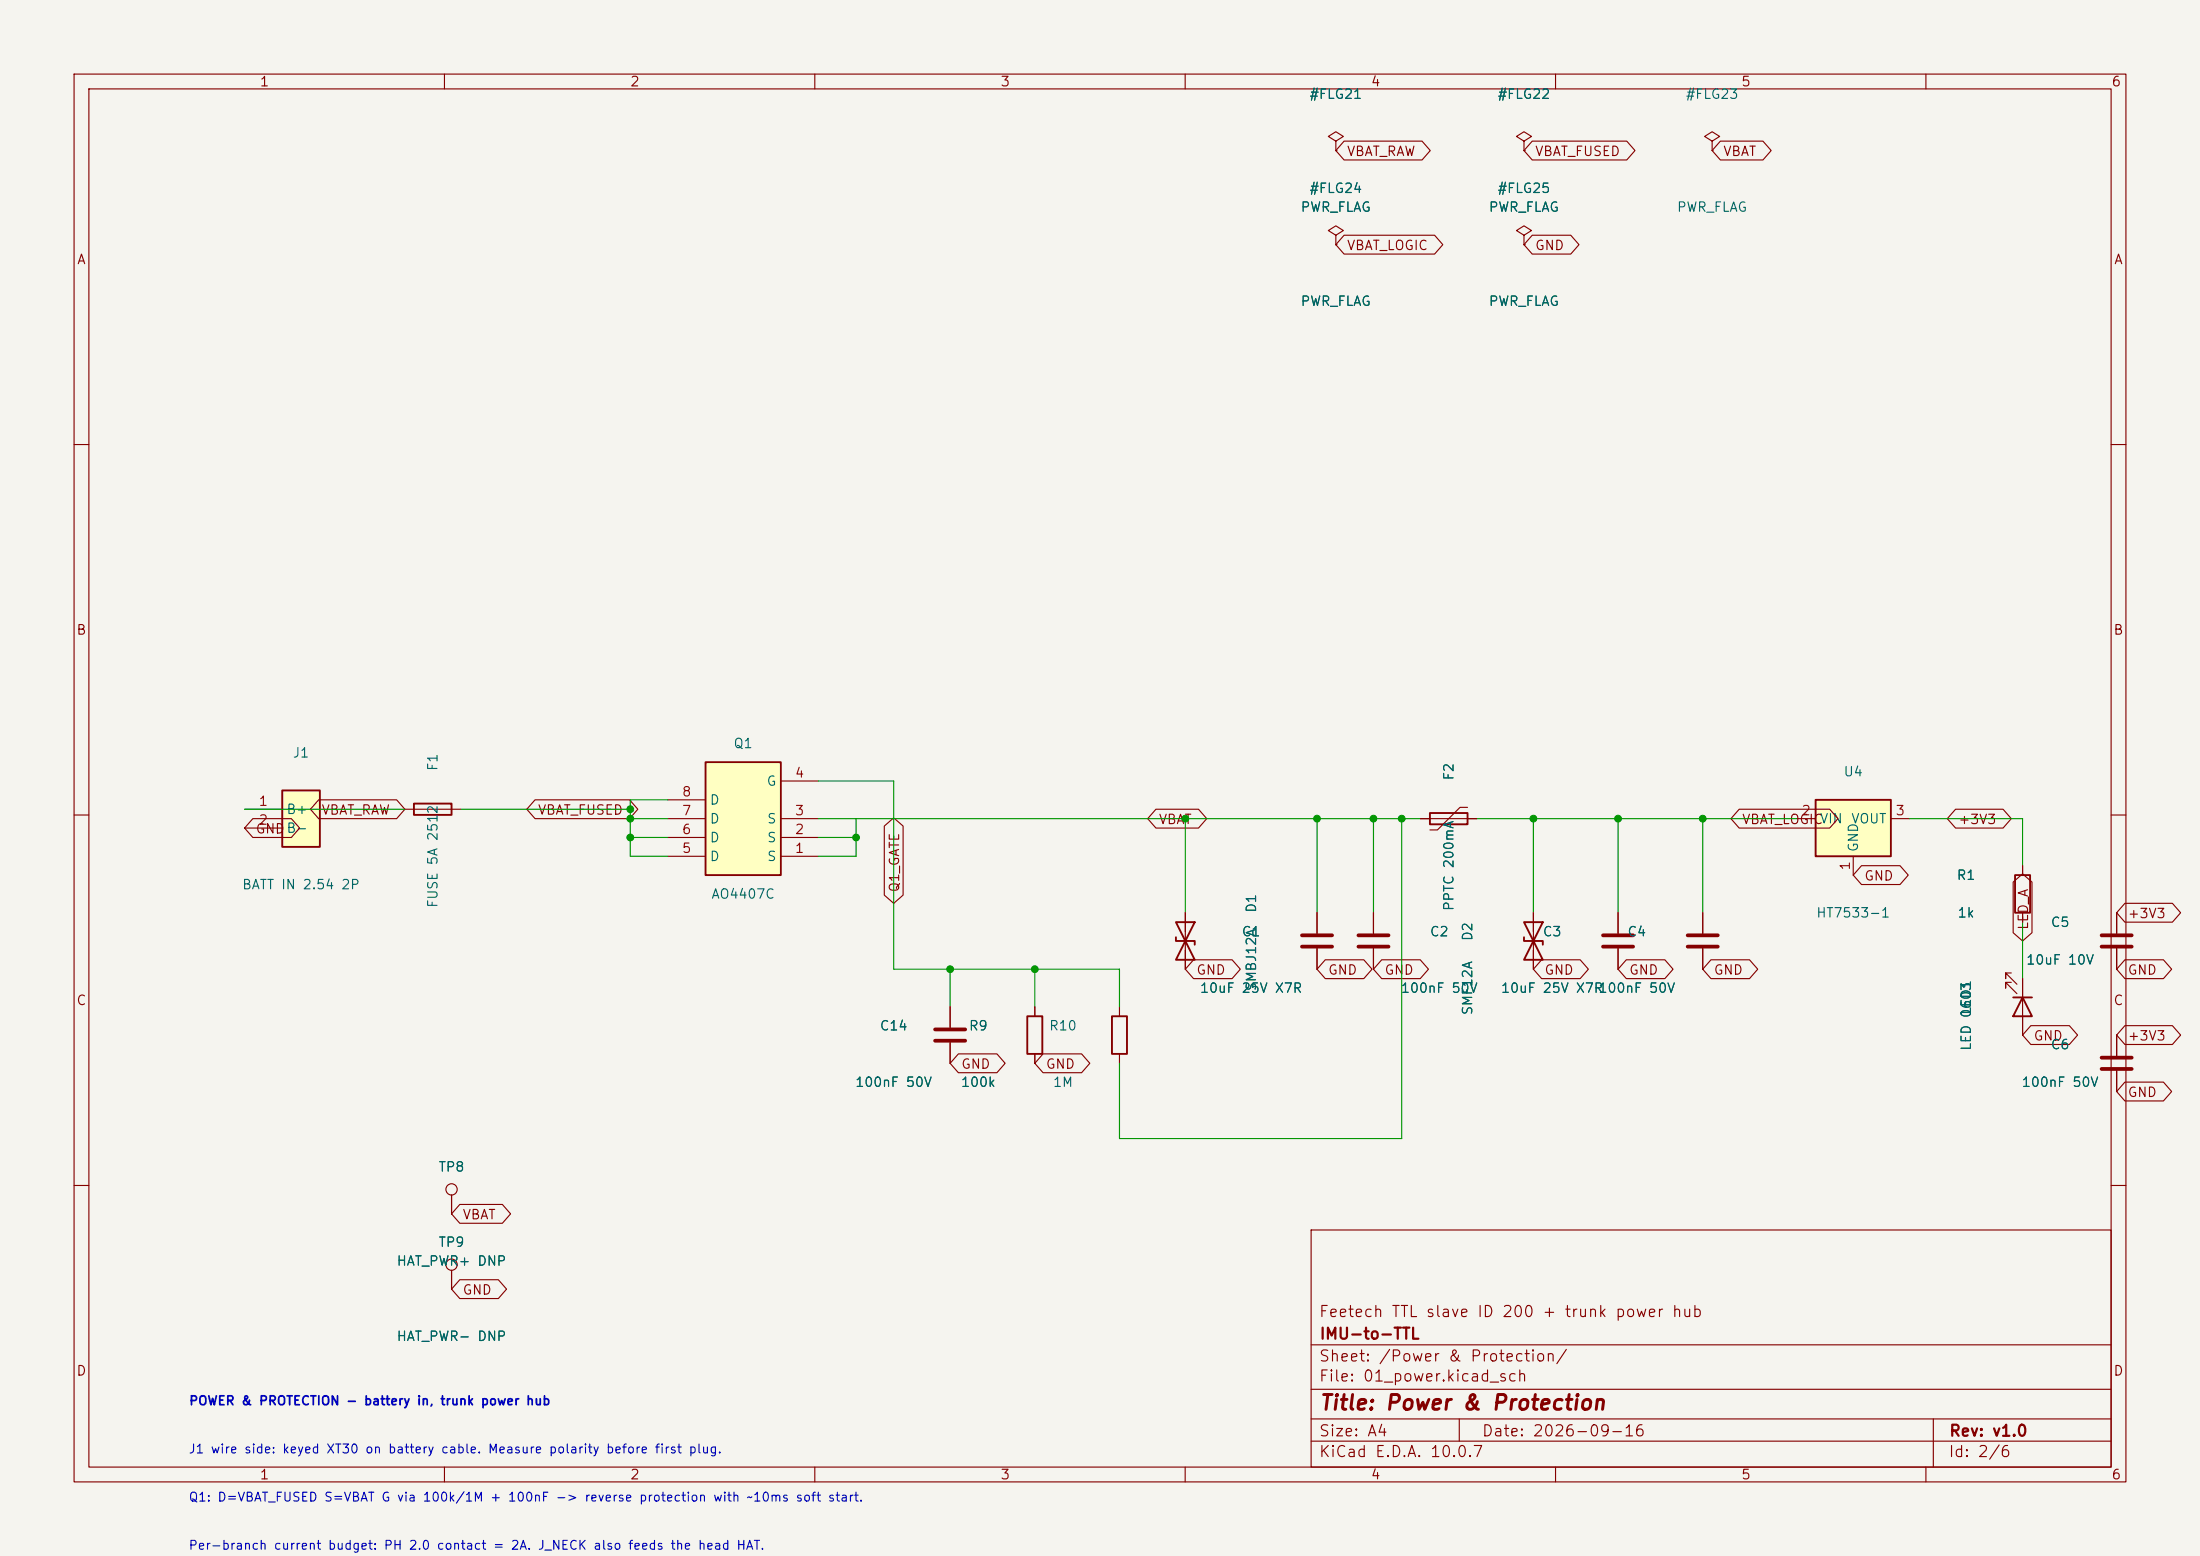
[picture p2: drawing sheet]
(kicad_sch
 (version 20250114)
 (generator "eeschema")
 (generator_version "10.0.6")
 (paper "A4")
 (title_block
  (title "Power & Protection")
  (date "2026-09-16")
  (rev "v1.0")
  (company "IMU-to-TTL")
  (comment 1 "Feetech TTL slave ID 200 + trunk power hub"))
 (lib_symbols
 (symbol "Device:Fuse"
   (pin_numbers (hide yes))
   (pin_names
    (offset 0)) (exclude_from_sim no) (in_bom yes) (on_board yes)
   (in_pos_files yes)
   (duplicate_pin_numbers_are_jumpers no)
   (property "Reference" "F" (at 2.032 0 90) (show_name no) (do_not_autoplace no) (effects (font (size 1.27 1.27))))
   (property "Value" "Fuse" (at -1.905 0 90) (show_name no) (do_not_autoplace no) (effects (font (size 1.27 1.27))))
   (property "Footprint" "" (at -1.778 0 90) (show_name no) (do_not_autoplace no) (hide yes) (effects (font (size 1.27 1.27))))
   (property "Datasheet" "" (at 0 0 0) (show_name no) (do_not_autoplace no) (hide yes) (effects (font (size 1.27 1.27))))
   (property "Description" "Fuse" (at 0 0 0) (show_name no) (do_not_autoplace no) (hide yes) (effects (font (size 1.27 1.27))))
   (symbol "Fuse_0_1"
    (rectangle (start -0.762 -2.54) (end 0.762 2.54) (stroke (width 0.254) (type default)) (fill (type none)))
    (polyline (pts (xy 0 2.54) (xy 0 -2.54)) (stroke (width 0) (type default)) (fill (type none))))
   (symbol "Fuse_1_1"
    (pin passive line (at 0 3.81 270) (length 1.27) (name "" (effects (font (size 1.27 1.27)))) (number "1" (effects (font (size 1.27 1.27)))))
    (pin passive line (at 0 -3.81 90) (length 1.27) (name "" (effects (font (size 1.27 1.27)))) (number "2" (effects (font (size 1.27 1.27))))))
   (embedded_fonts no))
 (symbol "imu_ttl:AO4407C" (exclude_from_sim no) (in_bom yes) (on_board yes)
   (property "Reference" "Q" (at -7.62 12.7 0) (effects (font (size 1.27 1.27)) (justify left)))
   (property "Value" "AO4407C" (at -7.62 10.16 0) (effects (font (size 1.27 1.27)) (justify left)))
   (property "Footprint" "Package_SO:SOIC-8_3.9x4.9mm_P1.27mm" (at 0 0 0) (effects (font (size 1.27 1.27)) (hide yes)))
   (property "Datasheet" "https://www.aosmd.com/pdfs/datasheet/AO4407C.pdf" (at 0 0 0) (effects (font (size 1.27 1.27)) (hide yes)))
   (property "Description" "P-MOSFET 40V 12A 10mOhm SO-8; main bus reverse protection with slow gate (soft start)" (at 0 0 0) (effects (font (size 1.27 1.27)) (hide yes)))
   (symbol "AO4407C_0_1"
    (rectangle (start -5.08 7.62) (end 5.08 -7.62) (stroke (width 0.254) (type default)) (fill (type background))))
   (symbol "AO4407C_1_1"
    (pin passive line (at -10.16 5.08 0) (length 5.08) (name "S" (effects (font (size 1.27 1.27)))) (number "1" (effects (font (size 1.27 1.27)))))
    (pin passive line (at -10.16 2.54 0) (length 5.08) (name "S" (effects (font (size 1.27 1.27)))) (number "2" (effects (font (size 1.27 1.27)))))
    (pin passive line (at -10.16 0 0) (length 5.08) (name "S" (effects (font (size 1.27 1.27)))) (number "3" (effects (font (size 1.27 1.27)))))
    (pin input line (at -10.16 -5.08 0) (length 5.08) (name "G" (effects (font (size 1.27 1.27)))) (number "4" (effects (font (size 1.27 1.27)))))
    (pin passive line (at 10.16 5.08 180) (length 5.08) (name "D" (effects (font (size 1.27 1.27)))) (number "5" (effects (font (size 1.27 1.27)))))
    (pin passive line (at 10.16 2.54 180) (length 5.08) (name "D" (effects (font (size 1.27 1.27)))) (number "6" (effects (font (size 1.27 1.27)))))
    (pin passive line (at 10.16 0 180) (length 5.08) (name "D" (effects (font (size 1.27 1.27)))) (number "7" (effects (font (size 1.27 1.27)))))
    (pin passive line (at 10.16 -2.54 180) (length 5.08) (name "D" (effects (font (size 1.27 1.27)))) (number "8" (effects (font (size 1.27 1.27))))))
   (embedded_fonts no))
 (symbol "Device:R"
   (pin_numbers (hide yes))
   (pin_names
    (offset 0)) (exclude_from_sim no) (in_bom yes) (on_board yes)
   (in_pos_files yes)
   (duplicate_pin_numbers_are_jumpers no)
   (property "Reference" "R" (at 2.032 0 90) (show_name no) (do_not_autoplace no) (effects (font (size 1.27 1.27))))
   (property "Value" "R" (at 0 0 90) (show_name no) (do_not_autoplace no) (effects (font (size 1.27 1.27))))
   (property "Footprint" "" (at -1.778 0 90) (show_name no) (do_not_autoplace no) (hide yes) (effects (font (size 1.27 1.27))))
   (property "Datasheet" "" (at 0 0 0) (show_name no) (do_not_autoplace no) (hide yes) (effects (font (size 1.27 1.27))))
   (property "Description" "Resistor" (at 0 0 0) (show_name no) (do_not_autoplace no) (hide yes) (effects (font (size 1.27 1.27))))
   (symbol "R_0_1"
    (rectangle (start -1.016 -2.54) (end 1.016 2.54) (stroke (width 0.254) (type default)) (fill (type none))))
   (symbol "R_1_1"
    (pin passive line (at 0 3.81 270) (length 1.27) (name "" (effects (font (size 1.27 1.27)))) (number "1" (effects (font (size 1.27 1.27)))))
    (pin passive line (at 0 -3.81 90) (length 1.27) (name "" (effects (font (size 1.27 1.27)))) (number "2" (effects (font (size 1.27 1.27))))))
   (embedded_fonts no))
 (symbol "Device:C"
   (pin_numbers (hide yes))
   (pin_names
    (offset 0.254)) (exclude_from_sim no) (in_bom yes) (on_board yes)
   (in_pos_files yes)
   (duplicate_pin_numbers_are_jumpers no)
   (property "Reference" "C" (at 0.635 2.54 0) (show_name no) (do_not_autoplace no) (effects (font (size 1.27 1.27)) (justify left)))
   (property "Value" "C" (at 0.635 -2.54 0) (show_name no) (do_not_autoplace no) (effects (font (size 1.27 1.27)) (justify left)))
   (property "Footprint" "" (at 0.9652 -3.81 0) (show_name no) (do_not_autoplace no) (hide yes) (effects (font (size 1.27 1.27))))
   (property "Datasheet" "" (at 0 0 0) (show_name no) (do_not_autoplace no) (hide yes) (effects (font (size 1.27 1.27))))
   (property "Description" "Unpolarized capacitor" (at 0 0 0) (show_name no) (do_not_autoplace no) (hide yes) (effects (font (size 1.27 1.27))))
   (symbol "C_0_1"
    (polyline (pts (xy -2.032 0.762) (xy 2.032 0.762)) (stroke (width 0.508) (type default)) (fill (type none)))
    (polyline (pts (xy -2.032 -0.762) (xy 2.032 -0.762)) (stroke (width 0.508) (type default)) (fill (type none))))
   (symbol "C_1_1"
    (pin passive line (at 0 3.81 270) (length 2.794) (name "" (effects (font (size 1.27 1.27)))) (number "1" (effects (font (size 1.27 1.27)))))
    (pin passive line (at 0 -3.81 90) (length 2.794) (name "" (effects (font (size 1.27 1.27)))) (number "2" (effects (font (size 1.27 1.27))))))
   (embedded_fonts no))
 (symbol "Device:D_TVS"
   (pin_numbers (hide yes))
   (pin_names
    (offset 1.016) (hide yes)) (exclude_from_sim no) (in_bom yes) (on_board yes)
   (in_pos_files yes)
   (duplicate_pin_numbers_are_jumpers no)
   (property "Reference" "D" (at 0 2.54 0) (show_name no) (do_not_autoplace no) (effects (font (size 1.27 1.27))))
   (property "Value" "D_TVS" (at 0 -2.54 0) (show_name no) (do_not_autoplace no) (effects (font (size 1.27 1.27))))
   (property "Footprint" "" (at 0 0 0) (show_name no) (do_not_autoplace no) (hide yes) (effects (font (size 1.27 1.27))))
   (property "Datasheet" "" (at 0 0 0) (show_name no) (do_not_autoplace no) (hide yes) (effects (font (size 1.27 1.27))))
   (property "Description" "Bidirectional transient-voltage-suppression diode" (at 0 0 0) (show_name no) (do_not_autoplace no) (hide yes) (effects (font (size 1.27 1.27))))
   (symbol "D_TVS_0_1"
    (polyline (pts (xy -2.54 1.27) (xy -2.54 -1.27) (xy 2.54 1.27) (xy 2.54 -1.27) (xy -2.54 1.27)) (stroke (width 0.254) (type default)) (fill (type none)))
    (polyline (pts (xy 0.508 1.27) (xy 0 1.27) (xy 0 -1.27) (xy -0.508 -1.27)) (stroke (width 0.254) (type default)) (fill (type none)))
    (polyline (pts (xy 1.27 0) (xy -1.27 0)) (stroke (width 0) (type default)) (fill (type none))))
   (symbol "D_TVS_1_1"
    (pin passive line (at -3.81 0 0) (length 2.54) (name "A1" (effects (font (size 1.27 1.27)))) (number "1" (effects (font (size 1.27 1.27)))))
    (pin passive line (at 3.81 0 180) (length 2.54) (name "A2" (effects (font (size 1.27 1.27)))) (number "2" (effects (font (size 1.27 1.27))))))
   (embedded_fonts no))
 (symbol "Device:Polyfuse"
   (pin_numbers (hide yes))
   (pin_names
    (offset 0)) (exclude_from_sim no) (in_bom yes) (on_board yes)
   (in_pos_files yes)
   (duplicate_pin_numbers_are_jumpers no)
   (property "Reference" "F" (at -2.54 0 90) (show_name no) (do_not_autoplace no) (effects (font (size 1.27 1.27))))
   (property "Value" "Polyfuse" (at 2.54 0 90) (show_name no) (do_not_autoplace no) (effects (font (size 1.27 1.27))))
   (property "Footprint" "" (at 1.27 -5.08 0) (show_name no) (do_not_autoplace no) (hide yes) (effects (font (size 1.27 1.27)) (justify left)))
   (property "Datasheet" "" (at 0 0 0) (show_name no) (do_not_autoplace no) (hide yes) (effects (font (size 1.27 1.27))))
   (property "Description" "Resettable fuse, polymeric positive temperature coefficient" (at 0 0 0) (show_name no) (do_not_autoplace no) (hide yes) (effects (font (size 1.27 1.27))))
   (symbol "Polyfuse_0_1"
    (polyline (pts (xy -1.524 2.54) (xy -1.524 1.524) (xy 1.524 -1.524) (xy 1.524 -2.54)) (stroke (width 0) (type default)) (fill (type none)))
    (rectangle (start -0.762 2.54) (end 0.762 -2.54) (stroke (width 0.254) (type default)) (fill (type none)))
    (polyline (pts (xy 0 2.54) (xy 0 -2.54)) (stroke (width 0) (type default)) (fill (type none))))
   (symbol "Polyfuse_1_1"
    (pin passive line (at 0 3.81 270) (length 1.27) (name "" (effects (font (size 1.27 1.27)))) (number "1" (effects (font (size 1.27 1.27)))))
    (pin passive line (at 0 -3.81 90) (length 1.27) (name "" (effects (font (size 1.27 1.27)))) (number "2" (effects (font (size 1.27 1.27))))))
   (embedded_fonts no))
 (symbol "Regulator_Linear:HT75xx-1-SOT89" (exclude_from_sim no) (in_bom yes) (on_board yes)
   (in_pos_files yes)
   (duplicate_pin_numbers_are_jumpers no)
   (property "Reference" "U" (at -5.08 -3.81 0) (show_name no) (do_not_autoplace no) (effects (font (size 1.27 1.27)) (justify left)))
   (property "Value" "HT75xx-1-SOT89" (at 0 6.35 0) (show_name no) (do_not_autoplace no) (effects (font (size 1.27 1.27))))
   (property "Footprint" "Package_TO_SOT_SMD:SOT-89-3" (at 0 8.255 0) (show_name no) (do_not_autoplace no) (hide yes) (effects (font (size 1.27 1.27)
    (italic yes))))
   (property "Datasheet" "https://www.holtek.com/documents/10179/116711/HT75xx-1v250.pdf" (at 0 2.54 0) (show_name no) (do_not_autoplace no) (hide yes) (effects (font (size 1.27 1.27))))
   (property "Description" "100mA Low Dropout Voltage Regulator, Fixed Output, SOT89" (at 0 0 0) (show_name no) (do_not_autoplace no) (hide yes) (effects (font (size 1.27 1.27))))
   (symbol "HT75xx-1-SOT89_0_1"
    (rectangle (start -5.08 5.08) (end 5.08 -2.54) (stroke (width 0.254) (type default)) (fill (type background))))
   (symbol "HT75xx-1-SOT89_1_1"
    (pin power_in line (at 0 -5.08 90) (length 2.54) (name "GND" (effects (font (size 1.27 1.27)))) (number "1" (effects (font (size 1.27 1.27)))))
    (pin power_in line (at -7.62 2.54 0) (length 2.54) (name "VIN" (effects (font (size 1.27 1.27)))) (number "2" (effects (font (size 1.27 1.27)))))
    (pin power_out line (at 7.62 2.54 180) (length 2.54) (name "VOUT" (effects (font (size 1.27 1.27)))) (number "3" (effects (font (size 1.27 1.27))))))
   (embedded_fonts no))
 (symbol "Device:LED"
   (pin_numbers (hide yes))
   (pin_names
    (offset 1.016) (hide yes)) (exclude_from_sim no) (in_bom yes) (on_board yes)
   (in_pos_files yes)
   (duplicate_pin_numbers_are_jumpers no)
   (property "Reference" "D" (at 0 2.54 0) (show_name no) (do_not_autoplace no) (effects (font (size 1.27 1.27))))
   (property "Value" "LED" (at 0 -2.54 0) (show_name no) (do_not_autoplace no) (effects (font (size 1.27 1.27))))
   (property "Footprint" "" (at 0 0 0) (show_name no) (do_not_autoplace no) (hide yes) (effects (font (size 1.27 1.27))))
   (property "Datasheet" "" (at 0 0 0) (show_name no) (do_not_autoplace no) (hide yes) (effects (font (size 1.27 1.27))))
   (property "Description" "Light emitting diode" (at 0 0 0) (show_name no) (do_not_autoplace no) (hide yes) (effects (font (size 1.27 1.27))))
   (property "Sim.Pins" "1=K 2=A" (at 0 0 0) (show_name no) (do_not_autoplace no) (hide yes) (effects (font (size 1.27 1.27))))
   (symbol "LED_0_1"
    (polyline (pts (xy -3.048 -0.762) (xy -4.572 -2.286) (xy -3.81 -2.286) (xy -4.572 -2.286) (xy -4.572 -1.524)) (stroke (width 0) (type default)) (fill (type none)))
    (polyline (pts (xy -1.778 -0.762) (xy -3.302 -2.286) (xy -2.54 -2.286) (xy -3.302 -2.286) (xy -3.302 -1.524)) (stroke (width 0) (type default)) (fill (type none)))
    (polyline (pts (xy -1.27 0) (xy 1.27 0)) (stroke (width 0) (type default)) (fill (type none)))
    (polyline (pts (xy -1.27 -1.27) (xy -1.27 1.27)) (stroke (width 0.254) (type default)) (fill (type none)))
    (polyline (pts (xy 1.27 -1.27) (xy 1.27 1.27) (xy -1.27 0) (xy 1.27 -1.27)) (stroke (width 0.254) (type default)) (fill (type none))))
   (symbol "LED_1_1"
    (pin passive line (at -3.81 0 0) (length 2.54) (name "K" (effects (font (size 1.27 1.27)))) (number "1" (effects (font (size 1.27 1.27)))))
    (pin passive line (at 3.81 0 180) (length 2.54) (name "A" (effects (font (size 1.27 1.27)))) (number "2" (effects (font (size 1.27 1.27))))))
   (embedded_fonts no))
 (symbol "Connector:TestPoint"
   (pin_numbers (hide yes))
   (pin_names
    (offset 0.762) (hide yes)) (exclude_from_sim no) (in_bom yes) (on_board yes)
   (in_pos_files yes)
   (duplicate_pin_numbers_are_jumpers no)
   (property "Reference" "TP" (at 0 6.858 0) (show_name no) (do_not_autoplace no) (effects (font (size 1.27 1.27))))
   (property "Value" "TestPoint" (at 0 5.08 0) (show_name no) (do_not_autoplace no) (effects (font (size 1.27 1.27))))
   (property "Footprint" "" (at 5.08 0 0) (show_name no) (do_not_autoplace no) (hide yes) (effects (font (size 1.27 1.27))))
   (property "Datasheet" "" (at 5.08 0 0) (show_name no) (do_not_autoplace no) (hide yes) (effects (font (size 1.27 1.27))))
   (property "Description" "test point" (at 0 0 0) (show_name no) (do_not_autoplace no) (hide yes) (effects (font (size 1.27 1.27))))
   (symbol "TestPoint_0_1"
    (circle (center 0 3.302) (radius 0.762) (stroke (width 0) (type default)) (fill (type none))))
   (symbol "TestPoint_1_1"
    (pin passive line (at 0 0 90) (length 2.54) (name "1" (effects (font (size 1.27 1.27)))) (number "1" (effects (font (size 1.27 1.27))))))
   (embedded_fonts no))
 (symbol "imu_ttl:ScrewTerminal_2P" (exclude_from_sim no) (in_bom yes) (on_board yes)
   (property "Reference" "J" (at 0 3.81 0) (effects (font (size 1.27 1.27))))
   (property "Value" "TB 5.08 2P" (at 0 -3.81 0) (effects (font (size 1.27 1.27))))
   (property "Footprint" "TerminalBlock_Phoenix:TerminalBlock_Phoenix_MKDS-1,5-2-5.08_1x02_P5.08mm_Horizontal" (at 0 0 0) (effects (font (size 1.27 1.27)) (hide yes)))
   (property "Description" "Battery input screw terminal 5.08mm 2P" (at 0 0 0) (effects (font (size 1.27 1.27)) (hide yes)))
   (symbol "ScrewTerminal_2P_0_1"
    (rectangle (start -2.54 3.81) (end 2.54 -3.81) (stroke (width 0.254) (type default)) (fill (type background))))
   (symbol "ScrewTerminal_2P_1_1"
    (pin passive line (at -7.62 1.27 0) (length 5.08) (name "B+" (effects (font (size 1.27 1.27)))) (number "1" (effects (font (size 1.27 1.27)))))
    (pin passive line (at -7.62 -1.27 0) (length 5.08) (name "B-" (effects (font (size 1.27 1.27)))) (number "2" (effects (font (size 1.27 1.27))))))
   (embedded_fonts no))
 (symbol "power:PWR_FLAG"
   (power global)
   (pin_numbers (hide yes))
   (pin_names
    (offset 0) (hide yes)) (exclude_from_sim no) (in_bom yes) (on_board yes)
   (in_pos_files yes)
   (duplicate_pin_numbers_are_jumpers no)
   (property "Reference" "#FLG" (at 0 1.905 0) (show_name no) (do_not_autoplace no) (hide yes) (effects (font (size 1.27 1.27))))
   (property "Value" "PWR_FLAG" (at 0 3.81 0) (show_name no) (do_not_autoplace no) (effects (font (size 1.27 1.27))))
   (property "Footprint" "" (at 0 0 0) (show_name no) (do_not_autoplace no) (hide yes) (effects (font (size 1.27 1.27))))
   (property "Datasheet" "" (at 0 0 0) (show_name no) (do_not_autoplace no) (hide yes) (effects (font (size 1.27 1.27))))
   (property "Description" "Special symbol for telling ERC where power comes from" (at 0 0 0) (show_name no) (do_not_autoplace no) (hide yes) (effects (font (size 1.27 1.27))))
   (symbol "PWR_FLAG_0_0"
    (pin power_out line (at 0 0 90) (length 0) (name "" (effects (font (size 1.27 1.27)))) (number "1" (effects (font (size 1.27 1.27))))))
   (symbol "PWR_FLAG_0_1"
    (polyline (pts (xy 0 0) (xy 0 1.27) (xy -1.016 1.905) (xy 0 2.54) (xy 1.016 1.905) (xy 0 1.27)) (stroke (width 0) (type default)) (fill (type none))))
   (embedded_fonts no)))
 (symbol
  (lib_id "power:PWR_FLAG")
  (at 180.34 20.32 0)
  (unit 1)
  (exclude_from_sim no)
  (in_bom no)
  (on_board yes)
  (dnp no)
  (property "Reference" "#FLG21"
  (at 180.34 12.70 0)
  (effects
  (font (size 1.27 1.27))))
  (property "Value" "PWR_FLAG"
  (at 180.34 27.94 0)
  (effects
  (font (size 1.27 1.27))))
  (property "Footprint" ""
  (at 180.34 20.32 0)
  (effects
  (font (size 1.27 1.27)) (hide yes)))
  (property "Datasheet" "~"
  (at 180.34 20.32 0)
  (effects
  (font (size 1.27 1.27)) (hide yes)))
  (property "Description" ""
  (at 180.34 20.32 0)
  (effects
  (font (size 1.27 1.27)) (hide yes)))
  (pin "1"))
 (symbol
  (lib_id "power:PWR_FLAG")
  (at 205.74 20.32 0)
  (unit 1)
  (exclude_from_sim no)
  (in_bom no)
  (on_board yes)
  (dnp no)
  (property "Reference" "#FLG22"
  (at 205.74 12.70 0)
  (effects
  (font (size 1.27 1.27))))
  (property "Value" "PWR_FLAG"
  (at 205.74 27.94 0)
  (effects
  (font (size 1.27 1.27))))
  (property "Footprint" ""
  (at 205.74 20.32 0)
  (effects
  (font (size 1.27 1.27)) (hide yes)))
  (property "Datasheet" "~"
  (at 205.74 20.32 0)
  (effects
  (font (size 1.27 1.27)) (hide yes)))
  (property "Description" ""
  (at 205.74 20.32 0)
  (effects
  (font (size 1.27 1.27)) (hide yes)))
  (pin "1"))
 (symbol
  (lib_id "power:PWR_FLAG")
  (at 231.14 20.32 0)
  (unit 1)
  (exclude_from_sim no)
  (in_bom no)
  (on_board yes)
  (dnp no)
  (property "Reference" "#FLG23"
  (at 231.14 12.70 0)
  (effects
  (font (size 1.27 1.27))))
  (property "Value" "PWR_FLAG"
  (at 231.14 27.94 0)
  (effects
  (font (size 1.27 1.27))))
  (property "Footprint" ""
  (at 231.14 20.32 0)
  (effects
  (font (size 1.27 1.27)) (hide yes)))
  (property "Datasheet" "~"
  (at 231.14 20.32 0)
  (effects
  (font (size 1.27 1.27)) (hide yes)))
  (property "Description" ""
  (at 231.14 20.32 0)
  (effects
  (font (size 1.27 1.27)) (hide yes)))
  (pin "1"))
 (symbol
  (lib_id "power:PWR_FLAG")
  (at 180.34 33.02 0)
  (unit 1)
  (exclude_from_sim no)
  (in_bom no)
  (on_board yes)
  (dnp no)
  (property "Reference" "#FLG24"
  (at 180.34 25.40 0)
  (effects
  (font (size 1.27 1.27))))
  (property "Value" "PWR_FLAG"
  (at 180.34 40.64 0)
  (effects
  (font (size 1.27 1.27))))
  (property "Footprint" ""
  (at 180.34 33.02 0)
  (effects
  (font (size 1.27 1.27)) (hide yes)))
  (property "Datasheet" "~"
  (at 180.34 33.02 0)
  (effects
  (font (size 1.27 1.27)) (hide yes)))
  (property "Description" ""
  (at 180.34 33.02 0)
  (effects
  (font (size 1.27 1.27)) (hide yes)))
  (pin "1"))
 (symbol
  (lib_id "power:PWR_FLAG")
  (at 205.74 33.02 0)
  (unit 1)
  (exclude_from_sim no)
  (in_bom no)
  (on_board yes)
  (dnp no)
  (property "Reference" "#FLG25"
  (at 205.74 25.40 0)
  (effects
  (font (size 1.27 1.27))))
  (property "Value" "PWR_FLAG"
  (at 205.74 40.64 0)
  (effects
  (font (size 1.27 1.27))))
  (property "Footprint" ""
  (at 205.74 33.02 0)
  (effects
  (font (size 1.27 1.27)) (hide yes)))
  (property "Datasheet" "~"
  (at 205.74 33.02 0)
  (effects
  (font (size 1.27 1.27)) (hide yes)))
  (property "Description" ""
  (at 205.74 33.02 0)
  (effects
  (font (size 1.27 1.27)) (hide yes)))
  (pin "1"))(global_label "VBAT_RAW"
  (shape bidirectional)
  (at 180.34 20.32 0)
  (fields_autoplaced yes)
  (effects
  (font (size 1.27 1.27)) (justify left)))(global_label "VBAT_FUSED"
  (shape bidirectional)
  (at 205.74 20.32 0)
  (fields_autoplaced yes)
  (effects
  (font (size 1.27 1.27)) (justify left)))(global_label "VBAT"
  (shape bidirectional)
  (at 231.14 20.32 0)
  (fields_autoplaced yes)
  (effects
  (font (size 1.27 1.27)) (justify left)))(global_label "VBAT_LOGIC"
  (shape bidirectional)
  (at 180.34 33.02 0)
  (fields_autoplaced yes)
  (effects
  (font (size 1.27 1.27)) (justify left)))(global_label "GND"
  (shape bidirectional)
  (at 205.74 33.02 0)
  (fields_autoplaced yes)
  (effects
  (font (size 1.27 1.27)) (justify left)))
 (symbol
  (lib_id "imu_ttl:ScrewTerminal_2P")
  (at 40.64 110.49 0)
  (unit 1)
  (exclude_from_sim no)
  (in_bom yes)
  (on_board yes)
  (dnp no)
  (property "Reference" "J1"
  (at 40.64 101.60 0)
  (effects
  (font (size 1.27 1.27))))
  (property "Value" "BATT IN 2.54 2P"
  (at 40.64 119.38 0)
  (effects
  (font (size 1.27 1.27))))
  (property "Footprint" "TerminalBlock:TerminalBlock_Xinya_XY308-2.54-2P_1x02_P2.54mm_Horizontal"
  (at 39.37 110.49 0)
  (effects
  (font (size 1.27 1.27)) (hide yes)))
  (property "Datasheet" "~"
  (at 39.37 110.49 0)
  (effects
  (font (size 1.27 1.27)) (hide yes)))
  (property "Description" "Battery input; wire side uses keyed XT30"
  (at 39.37 110.49 0)
  (effects
  (font (size 1.27 1.27)) (hide yes)))
  (property "MPN" "KF128-2.54-2P"
  (at 39.37 110.49 0)
  (effects
  (font (size 1.27 1.27)) (hide yes)))
  (property "LCSC" "C474920"
  (at 39.37 110.49 0)
  (effects
  (font (size 1.27 1.27)) (hide yes)))
  (pin "1")
  (pin "2"))
 (symbol
  (lib_id "Device:Fuse")
  (at 58.42 109.22 90)
  (unit 1)
  (exclude_from_sim no)
  (in_bom yes)
  (on_board yes)
  (dnp no)
  (property "Reference" "F1"
  (at 58.42 102.87 0)
  (effects
  (font (size 1.27 1.27))))
  (property "Value" "FUSE 5A 2512"
  (at 58.42 115.57 0)
  (effects
  (font (size 1.27 1.27))))
  (property "Footprint" "Fuse:Fuse_1206_3216Metric"
  (at 80.01 110.49 0)
  (effects
  (font (size 1.27 1.27)) (hide yes)))
  (property "Datasheet" "~"
  (at 80.01 110.49 0)
  (effects
  (font (size 1.27 1.27)) (hide yes)))
  (property "Description" "Main fast fuse 5A"
  (at 80.01 110.49 0)
  (effects
  (font (size 1.27 1.27)) (hide yes)))
  (property "MPN" "0466005.NRHF"
  (at 80.01 110.49 0)
  (effects
  (font (size 1.27 1.27)) (hide yes)))
  (property "LCSC" "C57525"
  (at 80.01 110.49 0)
  (effects
  (font (size 1.27 1.27)) (hide yes)))
  (pin "1")
  (pin "2"))
 (symbol
  (lib_id "imu_ttl:AO4407C")
  (at 100.33 110.49 180)
  (unit 1)
  (exclude_from_sim no)
  (in_bom yes)
  (on_board yes)
  (dnp no)
  (property "Reference" "Q1"
  (at 100.33 100.33 0)
  (effects
  (font (size 1.27 1.27))))
  (property "Value" "AO4407C"
  (at 100.33 120.65 0)
  (effects
  (font (size 1.27 1.27))))
  (property "Footprint" "Package_SO:SOIC-8_3.9x4.9mm_P1.27mm"
  (at 119.38 110.49 0)
  (effects
  (font (size 1.27 1.27)) (hide yes)))
  (property "Datasheet" "~"
  (at 119.38 110.49 0)
  (effects
  (font (size 1.27 1.27)) (hide yes)))
  (property "Description" "Main bus reverse protection + soft start"
  (at 119.38 110.49 0)
  (effects
  (font (size 1.27 1.27)) (hide yes)))
  (property "MPN" "AO4407C"
  (at 119.38 110.49 0)
  (effects
  (font (size 1.27 1.27)) (hide yes)))
  (property "LCSC" "C469397"
  (at 119.38 110.49 0)
  (effects
  (font (size 1.27 1.27)) (hide yes)))
  (pin "1")
  (pin "2")
  (pin "3")
  (pin "4")
  (pin "5")
  (pin "6")
  (pin "7")
  (pin "8"))
 (symbol
  (lib_id "Device:C")
  (at 128.27 139.70 0)
  (unit 1)
  (exclude_from_sim no)
  (in_bom yes)
  (on_board yes)
  (dnp no)
  (property "Reference" "C14"
  (at 120.65 138.43 0)
  (effects
  (font (size 1.27 1.27))))
  (property "Value" "100nF 50V"
  (at 120.65 146.05 0)
  (effects
  (font (size 1.27 1.27))))
  (property "Footprint" "Capacitor_SMD:C_0603_1608Metric"
  (at 149.86 124.46 0)
  (effects
  (font (size 1.27 1.27)) (hide yes)))
  (property "Datasheet" "~"
  (at 149.86 124.46 0)
  (effects
  (font (size 1.27 1.27)) (hide yes)))
  (property "Description" "soft-start timing"
  (at 149.86 124.46 0)
  (effects
  (font (size 1.27 1.27)) (hide yes)))
  (property "MPN" "CC0603KRX7R9BB104"
  (at 149.86 124.46 0)
  (effects
  (font (size 1.27 1.27)) (hide yes)))
  (property "LCSC" "C14663"
  (at 149.86 124.46 0)
  (effects
  (font (size 1.27 1.27)) (hide yes)))
  (pin "1")
  (pin "2"))
 (symbol
  (lib_id "Device:R")
  (at 139.70 139.70 0)
  (unit 1)
  (exclude_from_sim no)
  (in_bom yes)
  (on_board yes)
  (dnp no)
  (property "Reference" "R9"
  (at 132.08 138.43 0)
  (effects
  (font (size 1.27 1.27))))
  (property "Value" "100k"
  (at 132.08 146.05 0)
  (effects
  (font (size 1.27 1.27))))
  (property "Footprint" "Resistor_SMD:R_0603_1608Metric"
  (at 149.86 144.78 0)
  (effects
  (font (size 1.27 1.27)) (hide yes)))
  (property "Datasheet" "~"
  (at 149.86 144.78 0)
  (effects
  (font (size 1.27 1.27)) (hide yes)))
  (property "Description" "Q1 gate pull-down"
  (at 149.86 144.78 0)
  (effects
  (font (size 1.27 1.27)) (hide yes)))
  (property "MPN" "0603WAF1003T5E"
  (at 149.86 144.78 0)
  (effects
  (font (size 1.27 1.27)) (hide yes)))
  (property "LCSC" "C25803"
  (at 149.86 144.78 0)
  (effects
  (font (size 1.27 1.27)) (hide yes)))
  (pin "1")
  (pin "2"))
 (symbol
  (lib_id "Device:R")
  (at 151.13 139.70 0)
  (unit 1)
  (exclude_from_sim no)
  (in_bom yes)
  (on_board yes)
  (dnp no)
  (property "Reference" "R10"
  (at 143.51 138.43 0)
  (effects
  (font (size 1.27 1.27))))
  (property "Value" "1M"
  (at 143.51 146.05 0)
  (effects
  (font (size 1.27 1.27))))
  (property "Footprint" "Resistor_SMD:R_0603_1608Metric"
  (at 149.86 165.1 0)
  (effects
  (font (size 1.27 1.27)) (hide yes)))
  (property "Datasheet" "~"
  (at 149.86 165.1 0)
  (effects
  (font (size 1.27 1.27)) (hide yes)))
  (property "Description" "Q1 gate-source pull-up"
  (at 149.86 165.1 0)
  (effects
  (font (size 1.27 1.27)) (hide yes)))
  (property "MPN" "0603WAF1004T5E"
  (at 149.86 165.1 0)
  (effects
  (font (size 1.27 1.27)) (hide yes)))
  (property "LCSC" "C22935"
  (at 149.86 165.1 0)
  (effects
  (font (size 1.27 1.27)) (hide yes)))
  (pin "1")
  (pin "2"))
 (symbol
  (lib_id "Device:D_TVS")
  (at 160.02 127.00 270)
  (unit 1)
  (exclude_from_sim no)
  (in_bom yes)
  (on_board yes)
  (dnp no)
  (property "Reference" "D1"
  (at 168.92 121.92 0)
  (effects
  (font (size 1.27 1.27))))
  (property "Value" "SMBJ12A"
  (at 168.92 129.54 0)
  (effects
  (font (size 1.27 1.27))))
  (property "Footprint" "Diode_SMD:D_SMB"
  (at 119.38 74.93 0)
  (effects
  (font (size 1.27 1.27)) (hide yes)))
  (property "Datasheet" "~"
  (at 119.38 74.93 0)
  (effects
  (font (size 1.27 1.27)) (hide yes)))
  (property "Description" "bus TVS 12V standoff"
  (at 119.38 74.93 0)
  (effects
  (font (size 1.27 1.27)) (hide yes)))
  (property "MPN" "SMBJ12A/TR13"
  (at 119.38 74.93 0)
  (effects
  (font (size 1.27 1.27)) (hide yes)))
  (property "LCSC" "C111091"
  (at 119.38 74.93 0)
  (effects
  (font (size 1.27 1.27)) (hide yes)))
  (pin "1")
  (pin "2"))
 (symbol
  (lib_id "Device:C")
  (at 177.80 127.00 0)
  (unit 1)
  (exclude_from_sim no)
  (in_bom yes)
  (on_board yes)
  (dnp no)
  (property "Reference" "C1"
  (at 168.91 125.73 0)
  (effects
  (font (size 1.27 1.27))))
  (property "Value" "10uF 25V X7R"
  (at 168.91 133.35 0)
  (effects
  (font (size 1.27 1.27))))
  (property "Footprint" "Capacitor_SMD:C_1206_3216Metric"
  (at 154.94 74.93 0)
  (effects
  (font (size 1.27 1.27)) (hide yes)))
  (property "Datasheet" "~"
  (at 154.94 74.93 0)
  (effects
  (font (size 1.27 1.27)) (hide yes)))
  (property "Description" ""
  (at 154.94 74.93 0)
  (effects
  (font (size 1.27 1.27)) (hide yes)))
  (property "MPN" "GRM31CR71E106KA12L"
  (at 154.94 74.93 0)
  (effects
  (font (size 1.27 1.27)) (hide yes)))
  (property "LCSC" "C77093"
  (at 154.94 74.93 0)
  (effects
  (font (size 1.27 1.27)) (hide yes)))
  (pin "1")
  (pin "2"))
 (symbol
  (lib_id "Device:C")
  (at 185.42 127.00 0)
  (unit 1)
  (exclude_from_sim no)
  (in_bom yes)
  (on_board yes)
  (dnp no)
  (property "Reference" "C2"
  (at 194.31 125.73 0)
  (effects
  (font (size 1.27 1.27))))
  (property "Value" "100nF 50V"
  (at 194.31 133.35 0)
  (effects
  (font (size 1.27 1.27))))
  (property "Footprint" "Capacitor_SMD:C_0603_1608Metric"
  (at 154.94 54.61 0)
  (effects
  (font (size 1.27 1.27)) (hide yes)))
  (property "Datasheet" "~"
  (at 154.94 54.61 0)
  (effects
  (font (size 1.27 1.27)) (hide yes)))
  (property "Description" ""
  (at 154.94 54.61 0)
  (effects
  (font (size 1.27 1.27)) (hide yes)))
  (property "MPN" "CC0603KRX7R9BB104"
  (at 154.94 54.61 0)
  (effects
  (font (size 1.27 1.27)) (hide yes)))
  (property "LCSC" "C14663"
  (at 154.94 54.61 0)
  (effects
  (font (size 1.27 1.27)) (hide yes)))
  (pin "1")
  (pin "2"))
 (symbol
  (lib_id "Device:Polyfuse")
  (at 195.58 110.49 90)
  (unit 1)
  (exclude_from_sim no)
  (in_bom yes)
  (on_board yes)
  (dnp no)
  (property "Reference" "F2"
  (at 195.58 104.14 0)
  (effects
  (font (size 1.27 1.27))))
  (property "Value" "PPTC 200mA"
  (at 195.58 116.84 0)
  (effects
  (font (size 1.27 1.27))))
  (property "Footprint" "Fuse:Fuse_1206_3216Metric"
  (at 190.5 110.49 0)
  (effects
  (font (size 1.27 1.27)) (hide yes)))
  (property "Datasheet" "~"
  (at 190.5 110.49 0)
  (effects
  (font (size 1.27 1.27)) (hide yes)))
  (property "Description" "board self-power fuse; board faults never drag the bus"
  (at 190.5 110.49 0)
  (effects
  (font (size 1.27 1.27)) (hide yes)))
  (property "MPN" "MF-NSMF020X-2"
  (at 190.5 110.49 0)
  (effects
  (font (size 1.27 1.27)) (hide yes)))
  (property "LCSC" "C210358"
  (at 190.5 110.49 0)
  (effects
  (font (size 1.27 1.27)) (hide yes)))
  (pin "1")
  (pin "2"))
 (symbol
  (lib_id "Device:D_TVS")
  (at 207.01 127.00 270)
  (unit 1)
  (exclude_from_sim no)
  (in_bom yes)
  (on_board yes)
  (dnp no)
  (property "Reference" "D2"
  (at 198.11 125.73 0)
  (effects
  (font (size 1.27 1.27))))
  (property "Value" "SMF12A"
  (at 198.11 133.35 0)
  (effects
  (font (size 1.27 1.27))))
  (property "Footprint" "Diode_SMD:D_SOD-123F"
  (at 190.5 74.93 0)
  (effects
  (font (size 1.27 1.27)) (hide yes)))
  (property "Datasheet" "~"
  (at 190.5 74.93 0)
  (effects
  (font (size 1.27 1.27)) (hide yes)))
  (property "Description" ""
  (at 190.5 74.93 0)
  (effects
  (font (size 1.27 1.27)) (hide yes)))
  (property "MPN" "SMF12A"
  (at 190.5 74.93 0)
  (effects
  (font (size 1.27 1.27)) (hide yes)))
  (property "LCSC" "C2943870"
  (at 190.5 74.93 0)
  (effects
  (font (size 1.27 1.27)) (hide yes)))
  (pin "1")
  (pin "2"))
 (symbol
  (lib_id "Device:C")
  (at 218.44 127.00 0)
  (unit 1)
  (exclude_from_sim no)
  (in_bom yes)
  (on_board yes)
  (dnp no)
  (property "Reference" "C3"
  (at 209.55 125.73 0)
  (effects
  (font (size 1.27 1.27))))
  (property "Value" "10uF 25V X7R"
  (at 209.55 133.35 0)
  (effects
  (font (size 1.27 1.27))))
  (property "Footprint" "Capacitor_SMD:C_0805_2012Metric"
  (at 224.79 74.93 0)
  (effects
  (font (size 1.27 1.27)) (hide yes)))
  (property "Datasheet" "~"
  (at 224.79 74.93 0)
  (effects
  (font (size 1.27 1.27)) (hide yes)))
  (property "Description" ""
  (at 224.79 74.93 0)
  (effects
  (font (size 1.27 1.27)) (hide yes)))
  (property "MPN" "GRM31CR71E106KA12L"
  (at 224.79 74.93 0)
  (effects
  (font (size 1.27 1.27)) (hide yes)))
  (property "LCSC" "C77093"
  (at 224.79 74.93 0)
  (effects
  (font (size 1.27 1.27)) (hide yes)))
  (pin "1")
  (pin "2"))
 (symbol
  (lib_id "Device:C")
  (at 229.87 127.00 0)
  (unit 1)
  (exclude_from_sim no)
  (in_bom yes)
  (on_board yes)
  (dnp no)
  (property "Reference" "C4"
  (at 220.98 125.73 0)
  (effects
  (font (size 1.27 1.27))))
  (property "Value" "100nF 50V"
  (at 220.98 133.35 0)
  (effects
  (font (size 1.27 1.27))))
  (property "Footprint" "Capacitor_SMD:C_0603_1608Metric"
  (at 224.79 54.61 0)
  (effects
  (font (size 1.27 1.27)) (hide yes)))
  (property "Datasheet" "~"
  (at 224.79 54.61 0)
  (effects
  (font (size 1.27 1.27)) (hide yes)))
  (property "Description" ""
  (at 224.79 54.61 0)
  (effects
  (font (size 1.27 1.27)) (hide yes)))
  (property "MPN" "CC0603KRX7R9BB104"
  (at 224.79 54.61 0)
  (effects
  (font (size 1.27 1.27)) (hide yes)))
  (property "LCSC" "C14663"
  (at 224.79 54.61 0)
  (effects
  (font (size 1.27 1.27)) (hide yes)))
  (pin "1")
  (pin "2"))
 (symbol
  (lib_id "Regulator_Linear:HT75xx-1-SOT89")
  (at 250.19 113.03 0)
  (unit 1)
  (exclude_from_sim no)
  (in_bom yes)
  (on_board yes)
  (dnp no)
  (property "Reference" "U4"
  (at 250.19 104.14 0)
  (effects
  (font (size 1.27 1.27))))
  (property "Value" "HT7533-1"
  (at 250.19 123.19 0)
  (effects
  (font (size 1.27 1.27))))
  (property "Footprint" "Package_TO_SOT_SMD:SOT-89-3"
  (at 260.35 110.49 0)
  (effects
  (font (size 1.27 1.27)) (hide yes)))
  (property "Datasheet" "~"
  (at 260.35 110.49 0)
  (effects
  (font (size 1.27 1.27)) (hide yes)))
  (property "Description" "30V-input 100mA LDO"
  (at 260.35 110.49 0)
  (effects
  (font (size 1.27 1.27)) (hide yes)))
  (property "MPN" "HT7533-1"
  (at 260.35 110.49 0)
  (effects
  (font (size 1.27 1.27)) (hide yes)))
  (property "LCSC" "C14289"
  (at 260.35 110.49 0)
  (effects
  (font (size 1.27 1.27)) (hide yes)))
  (pin "1")
  (pin "2")
  (pin "3"))
 (symbol
  (lib_id "Device:R")
  (at 273.05 120.65 0)
  (unit 1)
  (exclude_from_sim no)
  (in_bom yes)
  (on_board yes)
  (dnp no)
  (property "Reference" "R1"
  (at 265.43 118.11 0)
  (effects
  (font (size 1.27 1.27))))
  (property "Value" "1k"
  (at 265.43 123.19 0)
  (effects
  (font (size 1.27 1.27))))
  (property "Footprint" "Resistor_SMD:R_0603_1608Metric"
  (at 294.64 110.49 0)
  (effects
  (font (size 1.27 1.27)) (hide yes)))
  (property "Datasheet" "~"
  (at 294.64 110.49 0)
  (effects
  (font (size 1.27 1.27)) (hide yes)))
  (property "Description" ""
  (at 294.64 110.49 0)
  (effects
  (font (size 1.27 1.27)) (hide yes)))
  (property "MPN" "0603WAF1001T5E"
  (at 294.64 110.49 0)
  (effects
  (font (size 1.27 1.27)) (hide yes)))
  (property "LCSC" "C21190"
  (at 294.64 110.49 0)
  (effects
  (font (size 1.27 1.27)) (hide yes)))
  (pin "1")
  (pin "2"))
 (symbol
  (lib_id "Device:LED")
  (at 273.05 135.89 270)
  (unit 1)
  (exclude_from_sim no)
  (in_bom yes)
  (on_board yes)
  (dnp no)
  (property "Reference" "LED1"
  (at 265.43 134.62 0)
  (effects
  (font (size 1.27 1.27))))
  (property "Value" "LED 0603"
  (at 265.43 137.16 0)
  (effects
  (font (size 1.27 1.27))))
  (property "Footprint" "LED_SMD:LED_0603_1608Metric"
  (at 330.2 110.49 0)
  (effects
  (font (size 1.27 1.27)) (hide yes)))
  (property "Datasheet" "~"
  (at 330.2 110.49 0)
  (effects
  (font (size 1.27 1.27)) (hide yes)))
  (property "Description" "power indicator"
  (at 330.2 110.49 0)
  (effects
  (font (size 1.27 1.27)) (hide yes)))
  (property "MPN" "KT-0603R"
  (at 330.2 110.49 0)
  (effects
  (font (size 1.27 1.27)) (hide yes)))
  (property "LCSC" "C2286"
  (at 330.2 110.49 0)
  (effects
  (font (size 1.27 1.27)) (hide yes)))
  (pin "1")
  (pin "2"))
 (symbol
  (lib_id "Device:C")
  (at 285.75 127.00 0)
  (unit 1)
  (exclude_from_sim no)
  (in_bom yes)
  (on_board yes)
  (dnp no)
  (property "Reference" "C5"
  (at 278.13 124.46 0)
  (effects
  (font (size 1.27 1.27))))
  (property "Value" "10uF 10V"
  (at 278.13 129.54 0)
  (effects
  (font (size 1.27 1.27))))
  (property "Footprint" "Capacitor_SMD:C_0603_1608Metric"
  (at 294.64 74.93 0)
  (effects
  (font (size 1.27 1.27)) (hide yes)))
  (property "Datasheet" "~"
  (at 294.64 74.93 0)
  (effects
  (font (size 1.27 1.27)) (hide yes)))
  (property "Description" ""
  (at 294.64 74.93 0)
  (effects
  (font (size 1.27 1.27)) (hide yes)))
  (property "MPN" "CL10A106KP8NNNC"
  (at 294.64 74.93 0)
  (effects
  (font (size 1.27 1.27)) (hide yes)))
  (property "LCSC" "C19702"
  (at 294.64 74.93 0)
  (effects
  (font (size 1.27 1.27)) (hide yes)))
  (pin "1")
  (pin "2"))
 (symbol
  (lib_id "Device:C")
  (at 285.75 143.51 0)
  (unit 1)
  (exclude_from_sim no)
  (in_bom yes)
  (on_board yes)
  (dnp no)
  (property "Reference" "C6"
  (at 278.13 140.97 0)
  (effects
  (font (size 1.27 1.27))))
  (property "Value" "100nF 50V"
  (at 278.13 146.05 0)
  (effects
  (font (size 1.27 1.27))))
  (property "Footprint" "Capacitor_SMD:C_0603_1608Metric"
  (at 294.64 54.61 0)
  (effects
  (font (size 1.27 1.27)) (hide yes)))
  (property "Datasheet" "~"
  (at 294.64 54.61 0)
  (effects
  (font (size 1.27 1.27)) (hide yes)))
  (property "Description" ""
  (at 294.64 54.61 0)
  (effects
  (font (size 1.27 1.27)) (hide yes)))
  (property "MPN" "CC0603KRX7R9BB104"
  (at 294.64 54.61 0)
  (effects
  (font (size 1.27 1.27)) (hide yes)))
  (property "LCSC" "C14663"
  (at 294.64 54.61 0)
  (effects
  (font (size 1.27 1.27)) (hide yes)))
  (pin "1")
  (pin "2"))
 (symbol
  (lib_id "Connector:TestPoint")
  (at 60.96 163.83 0)
  (unit 1)
  (exclude_from_sim no)
  (in_bom yes)
  (on_board yes)
  (dnp no)
  (property "Reference" "TP8"
  (at 60.96 157.48 0)
  (effects
  (font (size 1.27 1.27))))
  (property "Value" "HAT_PWR+ DNP"
  (at 60.96 170.18 0)
  (effects
  (font (size 1.27 1.27))))
  (property "Footprint" "TestPoint:TestPoint_Pad_D1.5mm"
  (at 80.01 160.02 0)
  (effects
  (font (size 1.27 1.27)) (hide yes)))
  (property "Datasheet" "~"
  (at 80.01 160.02 0)
  (effects
  (font (size 1.27 1.27)) (hide yes)))
  (property "Description" "DNP: dedicated +BATT pair to head if J_NECK current budget is exceeded"
  (at 80.01 160.02 0)
  (effects
  (font (size 1.27 1.27)) (hide yes)))
  (pin "1"))
 (symbol
  (lib_id "Connector:TestPoint")
  (at 60.96 173.99 0)
  (unit 1)
  (exclude_from_sim no)
  (in_bom yes)
  (on_board yes)
  (dnp no)
  (property "Reference" "TP9"
  (at 60.96 167.64 0)
  (effects
  (font (size 1.27 1.27))))
  (property "Value" "HAT_PWR- DNP"
  (at 60.96 180.34 0)
  (effects
  (font (size 1.27 1.27))))
  (property "Footprint" "TestPoint:TestPoint_Pad_D1.5mm"
  (at 80.01 180.34 0)
  (effects
  (font (size 1.27 1.27)) (hide yes)))
  (property "Datasheet" "~"
  (at 80.01 180.34 0)
  (effects
  (font (size 1.27 1.27)) (hide yes)))
  (property "Description" "DNP: dedicated GND pair to head"
  (at 80.01 180.34 0)
  (effects
  (font (size 1.27 1.27)) (hide yes)))
  (pin "1"))
 (wire
  (pts (xy 33.02 109.22) (xy 54.61 109.22))
  (stroke (width 0) (type default)))
 (wire
  (pts (xy 62.23 109.22) (xy 85.09 109.22))
  (stroke (width 0) (type default)))
 (wire
  (pts (xy 85.09 107.95) (xy 85.09 115.57))
  (stroke (width 0) (type default)))
 (wire
  (pts (xy 85.09 107.95) (xy 90.17 107.95))
  (stroke (width 0) (type default)))
 (wire
  (pts (xy 85.09 110.49) (xy 90.17 110.49))
  (stroke (width 0) (type default)))
 (wire
  (pts (xy 85.09 113.03) (xy 90.17 113.03))
  (stroke (width 0) (type default)))
 (wire
  (pts (xy 85.09 115.57) (xy 90.17 115.57))
  (stroke (width 0) (type default)))
 (wire
  (pts (xy 110.49 110.49) (xy 115.57 110.49))
  (stroke (width 0) (type default)))
 (wire
  (pts (xy 115.57 110.49) (xy 115.57 115.57))
  (stroke (width 0) (type default)))
 (wire
  (pts (xy 115.57 113.03) (xy 110.49 113.03))
  (stroke (width 0) (type default)))
 (wire
  (pts (xy 115.57 115.57) (xy 110.49 115.57))
  (stroke (width 0) (type default)))
 (wire
  (pts (xy 115.57 110.49) (xy 191.77 110.49))
  (stroke (width 0) (type default)))
 (wire
  (pts (xy 110.49 105.41) (xy 120.65 105.41))
  (stroke (width 0) (type default)))
 (wire
  (pts (xy 120.65 105.41) (xy 120.65 130.81))
  (stroke (width 0) (type default)))
 (wire
  (pts (xy 120.65 130.81) (xy 151.13 130.81))
  (stroke (width 0) (type default)))
 (wire
  (pts (xy 128.27 130.81) (xy 128.27 135.89))
  (stroke (width 0) (type default)))
 (wire
  (pts (xy 139.70 130.81) (xy 139.70 135.89))
  (stroke (width 0) (type default)))
 (wire
  (pts (xy 151.13 130.81) (xy 151.13 135.89))
  (stroke (width 0) (type default)))
 (wire
  (pts (xy 151.13 143.51) (xy 151.13 153.67))
  (stroke (width 0) (type default)))
 (wire
  (pts (xy 151.13 153.67) (xy 189.23 153.67))
  (stroke (width 0) (type default)))
 (wire
  (pts (xy 189.23 153.67) (xy 189.23 110.49))
  (stroke (width 0) (type default)))
 (wire
  (pts (xy 160.02 110.49) (xy 160.02 123.19))
  (stroke (width 0) (type default)))
 (wire
  (pts (xy 177.80 110.49) (xy 177.80 123.19))
  (stroke (width 0) (type default)))
 (wire
  (pts (xy 185.42 110.49) (xy 185.42 123.19))
  (stroke (width 0) (type default)))
 (wire
  (pts (xy 199.39 110.49) (xy 242.57 110.49))
  (stroke (width 0) (type default)))
 (wire
  (pts (xy 207.01 110.49) (xy 207.01 123.19))
  (stroke (width 0) (type default)))
 (wire
  (pts (xy 218.44 110.49) (xy 218.44 123.19))
  (stroke (width 0) (type default)))
 (wire
  (pts (xy 229.87 110.49) (xy 229.87 123.19))
  (stroke (width 0) (type default)))
 (wire
  (pts (xy 257.81 110.49) (xy 273.05 110.49))
  (stroke (width 0) (type default)))
 (wire
  (pts (xy 273.05 110.49) (xy 273.05 116.84))
  (stroke (width 0) (type default)))
 (wire
  (pts (xy 273.05 124.46) (xy 273.05 132.08))
  (stroke (width 0) (type default)))
 (junction (at 85.09 109.22) (diameter 0) (color 0 0 0 0))
 (junction (at 85.09 110.49) (diameter 0) (color 0 0 0 0))
 (junction (at 85.09 113.03) (diameter 0) (color 0 0 0 0))
 (junction (at 115.57 113.03) (diameter 0) (color 0 0 0 0))
 (junction (at 160.02 110.49) (diameter 0) (color 0 0 0 0))
 (junction (at 177.80 110.49) (diameter 0) (color 0 0 0 0))
 (junction (at 185.42 110.49) (diameter 0) (color 0 0 0 0))
 (junction (at 189.23 110.49) (diameter 0) (color 0 0 0 0))
 (junction (at 128.27 130.81) (diameter 0) (color 0 0 0 0))
 (junction (at 139.70 130.81) (diameter 0) (color 0 0 0 0))
 (junction (at 207.01 110.49) (diameter 0) (color 0 0 0 0))
 (junction (at 218.44 110.49) (diameter 0) (color 0 0 0 0))
 (junction (at 229.87 110.49) (diameter 0) (color 0 0 0 0))
 (global_label "VBAT_RAW"
  (shape bidirectional)
  (at 41.91 109.22 0)
  (fields_autoplaced yes)
  (effects (font (size 1.27 1.27)) (justify left)))
 (global_label "GND"
  (shape bidirectional)
  (at 33.02 111.76 180)
  (fields_autoplaced yes)
  (effects (font (size 1.27 1.27)) (justify left)))
 (global_label "VBAT_FUSED"
  (shape bidirectional)
  (at 71.12 109.22 0)
  (fields_autoplaced yes)
  (effects (font (size 1.27 1.27)) (justify left)))
 (global_label "Q1_GATE"
  (shape bidirectional)
  (at 120.65 121.92 90)
  (fields_autoplaced yes)
  (effects (font (size 1.27 1.27)) (justify left)))
 (global_label "VBAT"
  (shape bidirectional)
  (at 154.94 110.49 0)
  (fields_autoplaced yes)
  (effects (font (size 1.27 1.27)) (justify left)))
 (global_label "GND"
  (shape bidirectional)
  (at 128.27 143.51 0)
  (fields_autoplaced yes)
  (effects (font (size 1.27 1.27)) (justify left)))
 (global_label "GND"
  (shape bidirectional)
  (at 139.70 143.51 0)
  (fields_autoplaced yes)
  (effects (font (size 1.27 1.27)) (justify left)))
 (global_label "GND"
  (shape bidirectional)
  (at 160.02 130.81 0)
  (fields_autoplaced yes)
  (effects (font (size 1.27 1.27)) (justify left)))
 (global_label "GND"
  (shape bidirectional)
  (at 177.80 130.81 0)
  (fields_autoplaced yes)
  (effects (font (size 1.27 1.27)) (justify left)))
 (global_label "GND"
  (shape bidirectional)
  (at 185.42 130.81 0)
  (fields_autoplaced yes)
  (effects (font (size 1.27 1.27)) (justify left)))
 (global_label "VBAT_LOGIC"
  (shape bidirectional)
  (at 233.68 110.49 0)
  (fields_autoplaced yes)
  (effects (font (size 1.27 1.27)) (justify left)))
 (global_label "GND"
  (shape bidirectional)
  (at 207.01 130.81 0)
  (fields_autoplaced yes)
  (effects (font (size 1.27 1.27)) (justify left)))
 (global_label "GND"
  (shape bidirectional)
  (at 218.44 130.81 0)
  (fields_autoplaced yes)
  (effects (font (size 1.27 1.27)) (justify left)))
 (global_label "GND"
  (shape bidirectional)
  (at 229.87 130.81 0)
  (fields_autoplaced yes)
  (effects (font (size 1.27 1.27)) (justify left)))
 (global_label "+3V3"
  (shape bidirectional)
  (at 262.89 110.49 0)
  (fields_autoplaced yes)
  (effects (font (size 1.27 1.27)) (justify left)))
 (global_label "GND"
  (shape bidirectional)
  (at 250.19 118.11 0)
  (fields_autoplaced yes)
  (effects (font (size 1.27 1.27)) (justify left)))
 (global_label "LED_A"
  (shape bidirectional)
  (at 273.05 127.00 90)
  (fields_autoplaced yes)
  (effects (font (size 1.27 1.27)) (justify left)))
 (global_label "GND"
  (shape bidirectional)
  (at 273.05 139.70 0)
  (fields_autoplaced yes)
  (effects (font (size 1.27 1.27)) (justify left)))
 (global_label "+3V3"
  (shape bidirectional)
  (at 285.75 123.19 0)
  (fields_autoplaced yes)
  (effects (font (size 1.27 1.27)) (justify left)))
 (global_label "GND"
  (shape bidirectional)
  (at 285.75 130.81 0)
  (fields_autoplaced yes)
  (effects (font (size 1.27 1.27)) (justify left)))
 (global_label "+3V3"
  (shape bidirectional)
  (at 285.75 139.70 0)
  (fields_autoplaced yes)
  (effects (font (size 1.27 1.27)) (justify left)))
 (global_label "GND"
  (shape bidirectional)
  (at 285.75 147.32 0)
  (fields_autoplaced yes)
  (effects (font (size 1.27 1.27)) (justify left)))
 (global_label "VBAT"
  (shape bidirectional)
  (at 60.96 163.83 0)
  (fields_autoplaced yes)
  (effects (font (size 1.27 1.27)) (justify left)))
 (global_label "GND"
  (shape bidirectional)
  (at 60.96 173.99 0)
  (fields_autoplaced yes)
  (effects (font (size 1.27 1.27)) (justify left)))
 (text "POWER & PROTECTION - battery in, trunk power hub"
  (exclude_from_sim no) (at 25.40 190.0 0)
  (effects (font (size 1.2 1.2) (bold yes)) (justify left bottom)))
 (text "J1 wire side: keyed XT30 on battery cable. Measure polarity before first plug."
  (exclude_from_sim no) (at 25.40 196.5 0)
  (effects (font (size 1.2 1.2)) (justify left bottom)))
 (text "Q1: D=VBAT_FUSED S=VBAT G via 100k/1M + 100nF -> reverse protection with ~10ms soft start."
  (exclude_from_sim no) (at 25.40 203.0 0)
  (effects (font (size 1.2 1.2)) (justify left bottom)))
 (text "Per-branch current budget: PH 2.0 contact = 2A. J_NECK also feeds the head HAT."
  (exclude_from_sim no) (at 25.40 209.5 0)
  (effects (font (size 1.2 1.2)) (justify left bottom)))
 (text "R10 1M + R9 100k + C14 100n on Q1 gate: reverse protection with ~10ms soft start"
  (at 25.40 216.0 0)
  (effects (font (size 1 1)) (justify left bottom)))
(embedded_fonts no))
